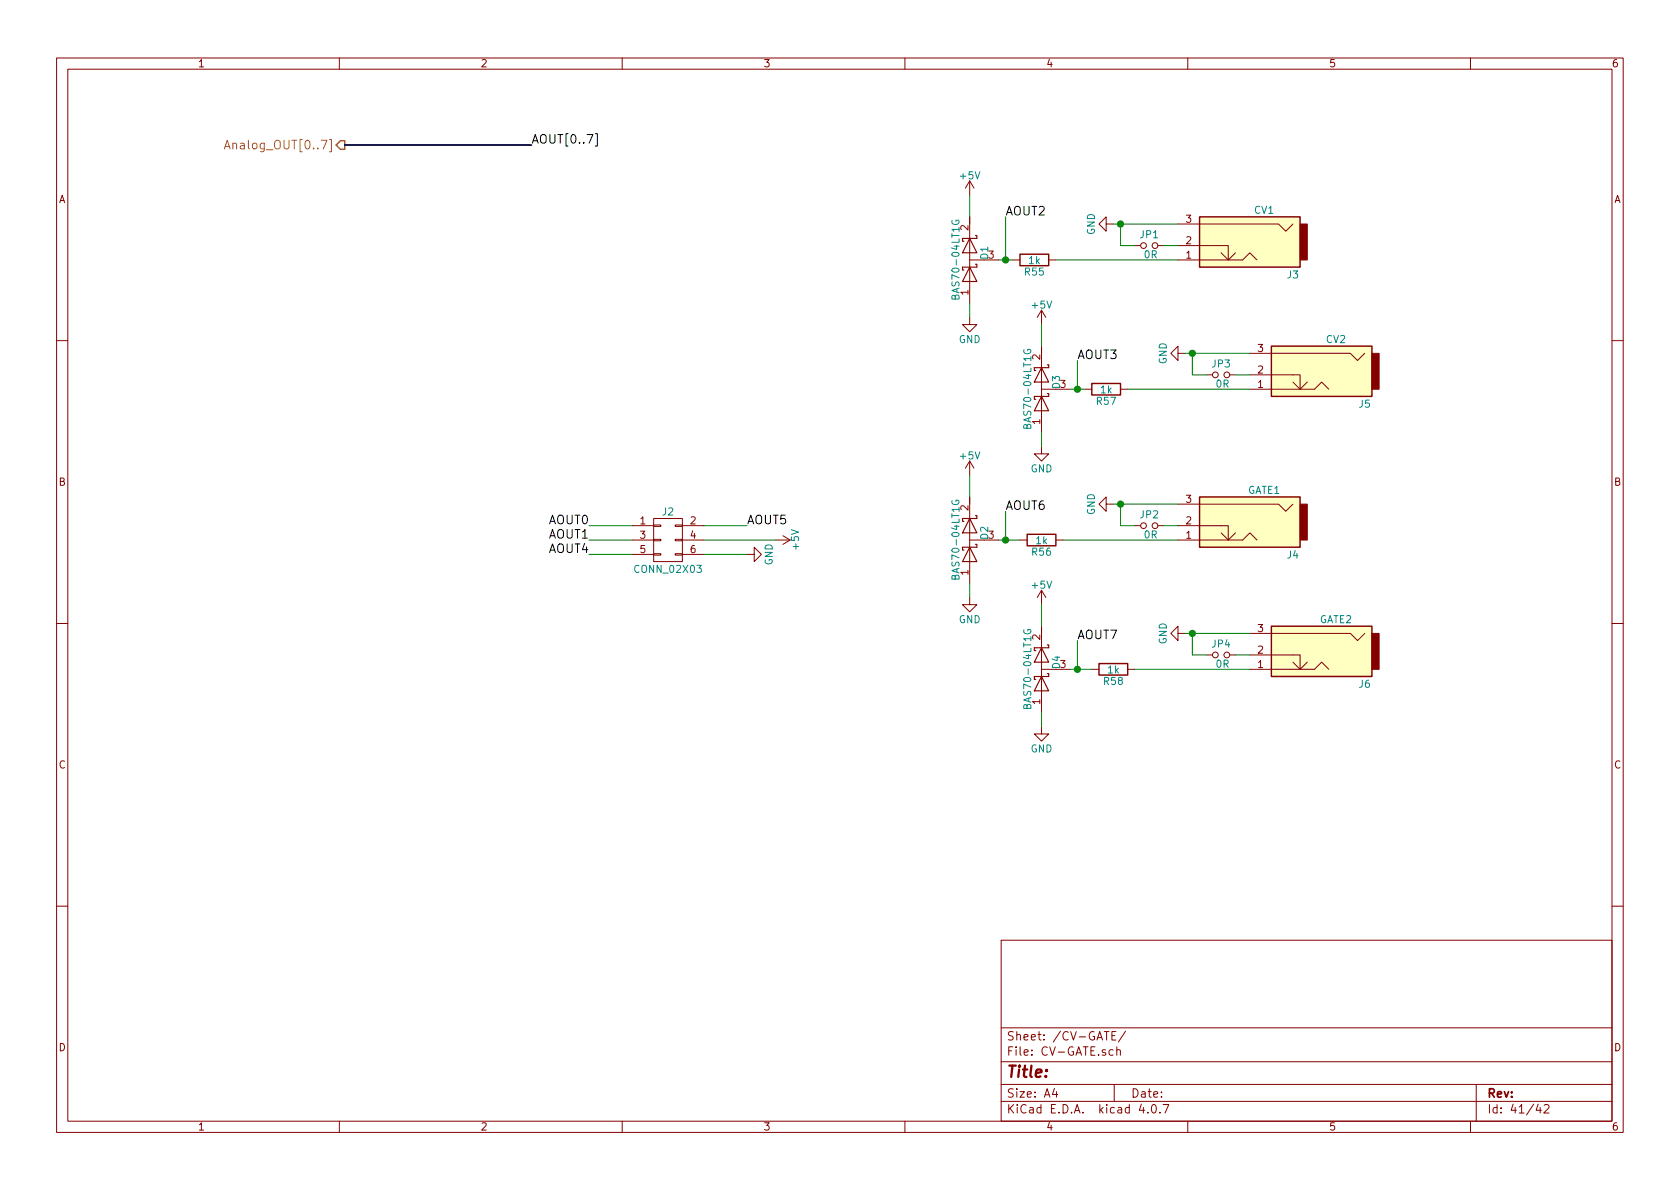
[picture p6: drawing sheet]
EESchema Schematic File Version 2
LIBS:valves
LIBS:power
LIBS:device
LIBS:transistors
LIBS:conn
LIBS:linear
LIBS:regul
LIBS:74xx
LIBS:cmos4000
LIBS:adc-dac
LIBS:memory
LIBS:xilinx
LIBS:microcontrollers
LIBS:dsp
LIBS:microchip
LIBS:analog_switches
LIBS:motorola
LIBS:texas
LIBS:intel
LIBS:audio
LIBS:interface
LIBS:digital-audio
LIBS:philips
LIBS:display
LIBS:cypress
LIBS:siliconi
LIBS:opto
LIBS:atmel
LIBS:contrib
LIBS:switches
LIBS:Sampler_UI-cache
EELAYER 25 0
EELAYER END
$Descr A4 11693 8268
encoding utf-8
Sheet 41 42
Title ""
Date ""
Rev ""
Comp ""
Comment1 ""
Comment2 ""
Comment3 ""
Comment4 ""
$EndDescr
$Comp
L JACK_2P J3
U 1 1
P 8650 1700
F 0 "J3" H 8300 1500 50  0000 C CNN
F 1 "CV1" H 8500 1950 50  0000 C CNN
F 2 "connectors:THONKICONN" H 8650 1700 50  0001 C CNN
F 3 "" H 8650 1700 50  0001 C CNN
	1    8650 1700
	-1   0    0    -1  
$EndComp
$Comp
L D_Schottky_x2_Serial_AKC D1
U 1 1
P 6750 1800
F 0 "D1" H 6800 1700 50  0000 C CNN
F 1 "BAS70-04LT1G" H 6750 1900 50  0000 C CNN
F 2 "TO_SOT_Packages_SMD:SOT-23_Handsoldering" H 6750 1800 50  0001 C CNN
F 3 "" H 6750 1800 50  0001 C CNN
	1    6750 1800
	0    -1   -1   0   
$EndComp
$Comp
L +5V #PWR065
U 1 1
P 6750 1350
F 0 "#PWR065" H 6750 1200 50  0001 C CNN
F 1 "+5V" H 6750 1490 50  0000 C CNN
F 2 "" H 6750 1350 50  0001 C CNN
F 3 "" H 6750 1350 50  0001 C CNN
	1    6750 1350
	-1   0    0    -1  
$EndComp
$Comp
L GND #PWR066
U 1 1
P 6750 2200
F 0 "#PWR066" H 6750 1950 50  0001 C CNN
F 1 "GND" H 6750 2050 50  0000 C CNN
F 2 "" H 6750 2200 50  0001 C CNN
F 3 "" H 6750 2200 50  0001 C CNN
	1    6750 2200
	-1   0    0    -1  
$EndComp
$Comp
L R R55
U 1 1
P 7200 1800
F 0 "R55" V 7280 1800 50  0000 C CNN
F 1 "1k" V 7200 1800 50  0000 C CNN
F 2 "Capacitors_SMD:C_0603_HandSoldering" V 7130 1800 50  0001 C CNN
F 3 "" H 7200 1800 50  0001 C CNN
	1    7200 1800
	0    -1   1    0   
$EndComp
$Comp
L GND #PWR067
U 1 1
P 7750 1550
F 0 "#PWR067" H 7750 1300 50  0001 C CNN
F 1 "GND" H 7750 1400 50  0000 C CNN
F 2 "" H 7750 1550 50  0001 C CNN
F 3 "" H 7750 1550 50  0001 C CNN
	1    7750 1550
	0    1    1    0   
$EndComp
$Comp
L Jumper_NO_Small JP1
U 1 1
P 8000 1700
F 0 "JP1" H 8000 1780 50  0000 C CNN
F 1 "0R" H 8010 1640 50  0000 C CNN
F 2 "Buttons_Switches_THT:SW_NKK_G1xJP" H 8000 1700 50  0001 C CNN
F 3 "" H 8000 1700 50  0001 C CNN
	1    8000 1700
	1    0    0    -1  
$EndComp
$Comp
L JACK_2P J5
U 1 1
P 9150 2600
F 0 "J5" H 8800 2400 50  0000 C CNN
F 1 "CV2" H 9000 2850 50  0000 C CNN
F 2 "connectors:THONKICONN" H 9150 2600 50  0001 C CNN
F 3 "" H 9150 2600 50  0001 C CNN
	1    9150 2600
	-1   0    0    -1  
$EndComp
$Comp
L D_Schottky_x2_Serial_AKC D3
U 1 1
P 7250 2700
F 0 "D3" H 7300 2600 50  0000 C CNN
F 1 "BAS70-04LT1G" H 7250 2800 50  0000 C CNN
F 2 "TO_SOT_Packages_SMD:SOT-23_Handsoldering" H 7250 2700 50  0001 C CNN
F 3 "" H 7250 2700 50  0001 C CNN
	1    7250 2700
	0    -1   -1   0   
$EndComp
$Comp
L +5V #PWR068
U 1 1
P 7250 2250
F 0 "#PWR068" H 7250 2100 50  0001 C CNN
F 1 "+5V" H 7250 2390 50  0000 C CNN
F 2 "" H 7250 2250 50  0001 C CNN
F 3 "" H 7250 2250 50  0001 C CNN
	1    7250 2250
	-1   0    0    -1  
$EndComp
$Comp
L GND #PWR069
U 1 1
P 7250 3100
F 0 "#PWR069" H 7250 2850 50  0001 C CNN
F 1 "GND" H 7250 2950 50  0000 C CNN
F 2 "" H 7250 3100 50  0001 C CNN
F 3 "" H 7250 3100 50  0001 C CNN
	1    7250 3100
	-1   0    0    -1  
$EndComp
$Comp
L R R57
U 1 1
P 7700 2700
F 0 "R57" V 7780 2700 50  0000 C CNN
F 1 "1k" V 7700 2700 50  0000 C CNN
F 2 "Capacitors_SMD:C_0603_HandSoldering" V 7630 2700 50  0001 C CNN
F 3 "" H 7700 2700 50  0001 C CNN
	1    7700 2700
	0    -1   1    0   
$EndComp
$Comp
L GND #PWR070
U 1 1
P 8250 2450
F 0 "#PWR070" H 8250 2200 50  0001 C CNN
F 1 "GND" H 8250 2300 50  0000 C CNN
F 2 "" H 8250 2450 50  0001 C CNN
F 3 "" H 8250 2450 50  0001 C CNN
	1    8250 2450
	0    1    1    0   
$EndComp
$Comp
L Jumper_NO_Small JP3
U 1 1
P 8500 2600
F 0 "JP3" H 8500 2680 50  0000 C CNN
F 1 "0R" H 8510 2540 50  0000 C CNN
F 2 "Capacitors_SMD:C_0603_HandSoldering" H 8500 2600 50  0001 C CNN
F 3 "" H 8500 2600 50  0001 C CNN
	1    8500 2600
	1    0    0    -1  
$EndComp
$Comp
L JACK_2P J4
U 1 1
P 8650 3650
F 0 "J4" H 8300 3450 50  0000 C CNN
F 1 "GATE1" H 8500 3900 50  0000 C CNN
F 2 "connectors:THONKICONN" H 8650 3650 50  0001 C CNN
F 3 "" H 8650 3650 50  0001 C CNN
	1    8650 3650
	-1   0    0    -1  
$EndComp
$Comp
L D_Schottky_x2_Serial_AKC D2
U 1 1
P 6750 3750
F 0 "D2" H 6800 3650 50  0000 C CNN
F 1 "BAS70-04LT1G" H 6750 3850 50  0000 C CNN
F 2 "TO_SOT_Packages_SMD:SOT-23_Handsoldering" H 6750 3750 50  0001 C CNN
F 3 "" H 6750 3750 50  0001 C CNN
	1    6750 3750
	0    -1   -1   0   
$EndComp
$Comp
L +5V #PWR071
U 1 1
P 6750 3300
F 0 "#PWR071" H 6750 3150 50  0001 C CNN
F 1 "+5V" H 6750 3440 50  0000 C CNN
F 2 "" H 6750 3300 50  0001 C CNN
F 3 "" H 6750 3300 50  0001 C CNN
	1    6750 3300
	-1   0    0    -1  
$EndComp
$Comp
L GND #PWR072
U 1 1
P 6750 4150
F 0 "#PWR072" H 6750 3900 50  0001 C CNN
F 1 "GND" H 6750 4000 50  0000 C CNN
F 2 "" H 6750 4150 50  0001 C CNN
F 3 "" H 6750 4150 50  0001 C CNN
	1    6750 4150
	-1   0    0    -1  
$EndComp
$Comp
L R R56
U 1 1
P 7250 3750
F 0 "R56" V 7330 3750 50  0000 C CNN
F 1 "1k" V 7250 3750 50  0000 C CNN
F 2 "Capacitors_SMD:C_0603_HandSoldering" V 7180 3750 50  0001 C CNN
F 3 "" H 7250 3750 50  0001 C CNN
	1    7250 3750
	0    -1   1    0   
$EndComp
$Comp
L GND #PWR073
U 1 1
P 7750 3500
F 0 "#PWR073" H 7750 3250 50  0001 C CNN
F 1 "GND" H 7750 3350 50  0000 C CNN
F 2 "" H 7750 3500 50  0001 C CNN
F 3 "" H 7750 3500 50  0001 C CNN
	1    7750 3500
	0    1    1    0   
$EndComp
$Comp
L Jumper_NO_Small JP2
U 1 1
P 8000 3650
F 0 "JP2" H 8000 3730 50  0000 C CNN
F 1 "0R" H 8010 3590 50  0000 C CNN
F 2 "Capacitors_SMD:C_0603_HandSoldering" H 8000 3650 50  0001 C CNN
F 3 "" H 8000 3650 50  0001 C CNN
	1    8000 3650
	1    0    0    -1  
$EndComp
$Comp
L JACK_2P J6
U 1 1
P 9150 4550
F 0 "J6" H 8800 4350 50  0000 C CNN
F 1 "GATE2" H 9000 4800 50  0000 C CNN
F 2 "connectors:THONKICONN" H 9150 4550 50  0001 C CNN
F 3 "" H 9150 4550 50  0001 C CNN
	1    9150 4550
	-1   0    0    -1  
$EndComp
$Comp
L D_Schottky_x2_Serial_AKC D4
U 1 1
P 7250 4650
F 0 "D4" H 7300 4550 50  0000 C CNN
F 1 "BAS70-04LT1G" H 7250 4750 50  0000 C CNN
F 2 "TO_SOT_Packages_SMD:SOT-23_Handsoldering" H 7250 4650 50  0001 C CNN
F 3 "" H 7250 4650 50  0001 C CNN
	1    7250 4650
	0    -1   -1   0   
$EndComp
$Comp
L +5V #PWR074
U 1 1
P 7250 4200
F 0 "#PWR074" H 7250 4050 50  0001 C CNN
F 1 "+5V" H 7250 4340 50  0000 C CNN
F 2 "" H 7250 4200 50  0001 C CNN
F 3 "" H 7250 4200 50  0001 C CNN
	1    7250 4200
	-1   0    0    -1  
$EndComp
$Comp
L GND #PWR075
U 1 1
P 7250 5050
F 0 "#PWR075" H 7250 4800 50  0001 C CNN
F 1 "GND" H 7250 4900 50  0000 C CNN
F 2 "" H 7250 5050 50  0001 C CNN
F 3 "" H 7250 5050 50  0001 C CNN
	1    7250 5050
	-1   0    0    -1  
$EndComp
$Comp
L R R58
U 1 1
P 7750 4650
F 0 "R58" V 7830 4650 50  0000 C CNN
F 1 "1k" V 7750 4650 50  0000 C CNN
F 2 "Capacitors_SMD:C_0603_HandSoldering" V 7680 4650 50  0001 C CNN
F 3 "" H 7750 4650 50  0001 C CNN
	1    7750 4650
	0    -1   1    0   
$EndComp
$Comp
L GND #PWR076
U 1 1
P 8250 4400
F 0 "#PWR076" H 8250 4150 50  0001 C CNN
F 1 "GND" H 8250 4250 50  0000 C CNN
F 2 "" H 8250 4400 50  0001 C CNN
F 3 "" H 8250 4400 50  0001 C CNN
	1    8250 4400
	0    1    1    0   
$EndComp
$Comp
L Jumper_NO_Small JP4
U 1 1
P 8500 4550
F 0 "JP4" H 8500 4630 50  0000 C CNN
F 1 "0R" H 8510 4490 50  0000 C CNN
F 2 "Capacitors_SMD:C_0603_HandSoldering" H 8500 4550 50  0001 C CNN
F 3 "" H 8500 4550 50  0001 C CNN
	1    8500 4550
	1    0    0    -1  
$EndComp
Text Label 7000 1500 0    60   ~ 0
AOUT2
Text Label 7500 2500 0    60   ~ 0
AOUT3
Text Label 7000 3550 0    60   ~ 0
AOUT6
Text Label 7500 4450 0    60   ~ 0
AOUT7
$Comp
L CONN_02X03 J2
U 1 1
P 4650 3750
F 0 "J2" H 4650 3950 50  0000 C CNN
F 1 "CONN_02X03" H 4650 3550 50  0000 C CNN
F 2 "Pin_Headers:Pin_Header_Straight_2x03_Pitch2.54mm" H 4650 2550 50  0001 C CNN
F 3 "" H 4650 2550 50  0001 C CNN
	1    4650 3750
	1    0    0    -1  
$EndComp
Text Label 4100 3650 2    60   ~ 0
AOUT0
Text Label 4100 3750 2    60   ~ 0
AOUT1
Text Label 4100 3850 2    60   ~ 0
AOUT4
Text Label 5200 3650 0    60   ~ 0
AOUT5
$Comp
L GND #PWR077
U 1 1
P 5200 3850
F 0 "#PWR077" H 5200 3600 50  0001 C CNN
F 1 "GND" H 5200 3700 50  0000 C CNN
F 2 "" H 5200 3850 50  0001 C CNN
F 3 "" H 5200 3850 50  0001 C CNN
	1    5200 3850
	0    -1   -1   0   
$EndComp
$Comp
L +5V #PWR078
U 1 1
P 5400 3750
F 0 "#PWR078" H 5400 3600 50  0001 C CNN
F 1 "+5V" H 5400 3890 50  0000 C CNN
F 2 "" H 5400 3750 50  0001 C CNN
F 3 "" H 5400 3750 50  0001 C CNN
	1    5400 3750
	0    1    1    0   
$EndComp
Text Label 3700 1000 0    60   ~ 0
AOUT[0..7]
Text HLabel 2400 1000 0    60   Output ~ 0
Analog_OUT[0..7]
Connection ~ 8300 4400
Wire Wire Line
	8300 4550 8300 4400
Wire Wire Line
	8400 4550 8300 4550
Wire Wire Line
	8700 4550 8600 4550
Wire Wire Line
	8250 4400 8700 4400
Wire Wire Line
	7900 4650 8700 4650
Wire Wire Line
	7250 4950 7250 5050
Wire Wire Line
	7250 4200 7250 4350
Connection ~ 7800 3500
Wire Wire Line
	7800 3650 7800 3500
Wire Wire Line
	7900 3650 7800 3650
Wire Wire Line
	8200 3650 8100 3650
Wire Wire Line
	7750 3500 8200 3500
Wire Wire Line
	7400 3750 8200 3750
Wire Wire Line
	6750 3300 6750 3450
Connection ~ 8300 2450
Wire Wire Line
	8300 2600 8300 2450
Wire Wire Line
	8400 2600 8300 2600
Wire Wire Line
	8700 2600 8600 2600
Wire Wire Line
	8250 2450 8700 2450
Wire Wire Line
	7850 2700 8700 2700
Wire Wire Line
	7250 3000 7250 3100
Wire Wire Line
	7250 2250 7250 2400
Connection ~ 7800 1550
Wire Wire Line
	7800 1700 7800 1550
Wire Wire Line
	7900 1700 7800 1700
Wire Wire Line
	8200 1700 8100 1700
Wire Wire Line
	7750 1550 8200 1550
Wire Wire Line
	6750 2100 6750 2200
Wire Wire Line
	6750 1350 6750 1500
Wire Wire Line
	4900 3650 5200 3650
Wire Wire Line
	4900 3750 5400 3750
Wire Wire Line
	4900 3850 5200 3850
Wire Wire Line
	6750 4050 6750 4150
Wire Bus Line
	2400 1000 3700 1000
Wire Wire Line
	4100 3650 4400 3650
Wire Wire Line
	4100 3750 4400 3750
Wire Wire Line
	4400 3850 4100 3850
Wire Wire Line
	7100 3750 6950 3750
Wire Wire Line
	7450 2700 7550 2700
Wire Wire Line
	6950 1800 7050 1800
Wire Wire Line
	7450 4650 7600 4650
Wire Wire Line
	7500 4650 7500 4450
Connection ~ 7500 4650
Wire Wire Line
	7000 3750 7000 3550
Connection ~ 7000 3750
Wire Wire Line
	7000 1800 7000 1500
Connection ~ 7000 1800
Wire Wire Line
	8200 1800 7350 1800
Wire Wire Line
	7500 2700 7500 2500
Connection ~ 7500 2700
$EndSCHEMATC
